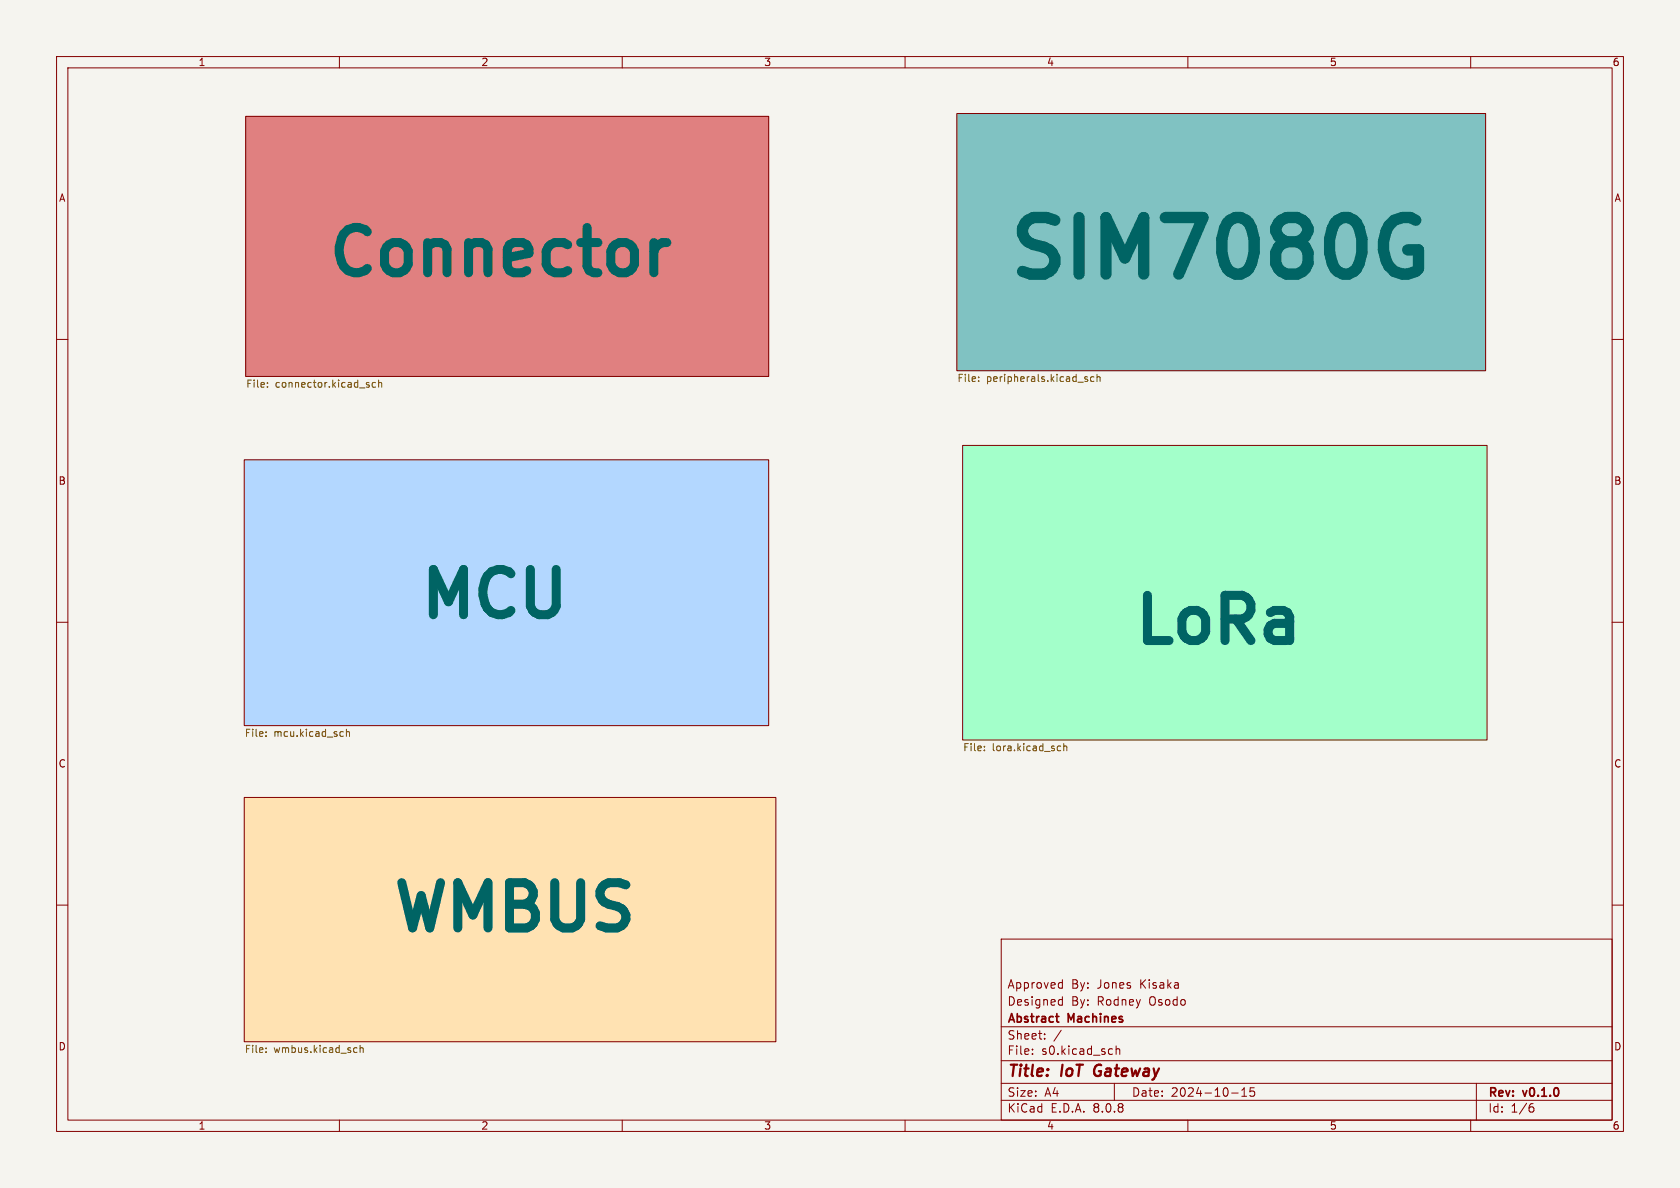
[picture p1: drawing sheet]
<svg xmlns="http://www.w3.org/2000/svg" width="297mm" height="210mm" viewBox="0 0 297 210" stroke-linecap="round" stroke-linejoin="round" font-family="sans-serif">
<path d="M0 0h297v210h-297z" fill="#f5f4ef" stroke="#f5f4ef" stroke-width=".18"/>
<g fill="none" stroke="#840000" stroke-width=".18">
<path d="M10 10h277v190h-277zM12 12h273v186h-273zM60 10v2M110 10v2M160 10v2M210 10v2M260 10v2M43.4 20.6h92.5v45.9h-92.5zM169.2 20.1h93.4v45.4h-93.4zM10 60h2M170.2 78.7h92.7v52.1h-92.7zM285 60h2"/>
<path d="M43.2 81.3h92.7v47h-92.7zM10 110h2M285 110h2M43.2 141h94v43.2h-94zM10 160h2M177 166h108v32h-108zM187.4 176.7l.4 .1M187.4 173.7l.4 .1M187.8 173.2v1.5M187.8 176.2v1.5M187.8 177.6l-.4 .1M187.8 174.6l-.4 .1"/>
<path d="M285 160h2M60 198v2M110 198v2M160 198v2M177 194.5h108M177 191.5h108M177 187.5h108M177 181.5h108M182.5 186.3v.1M182.5 185.5v.1M184.7 183.6v.1M184.7 182.8v.1"/>
<path d="M187.6 182.1l-1.3 2M197 191.5v3M197.3 184.9v1.5M197.3 185.5l.2-.1 .4 .1 .1 .9M210 198v2M217.7 193.2h1.2M219.5 193.8h.9M219.5 192.7l.5-.4v1.5M221.7 192.3h-.7v.7l.2-.1h.5l.1 .3-.1 .5-.2 .1-.5-.1M260 198v2M261 191.5v6.5M270.6 195.7h.4l.2 .3-.1 .5-.5 .1"/>
<path d="M271 195.1l-.4 .1"/>
</g>
<path d="M193.7 188.5a1.27 1.27 0 0 0 0 1.6" fill="none" stroke="#840000" stroke-width=".4"/>
<path d="M186.6 179.7h.6M187.1 180.7h.1" fill="none" stroke="#840000" stroke-width=".3"/>
<path d="M43.2 141h94v43.2h-94z" fill="#ffe2b2" stroke="#ffe2b2" stroke-width=".18"/>
<path d="M43.2 81.3h92.7v47h-92.7z" fill="#b3d7ff" stroke="#b3d7ff" stroke-width=".18"/>
<path d="M169.2 20.1h93.4v45.4h-93.4z" fill="#80c2c2" stroke="#80c2c2" stroke-width=".18"/>
<path d="M43.4 20.6h92.5v45.9h-92.5z" fill="#e08080" stroke="#e08080" stroke-width=".18"/>
<path d="M170.2 78.7h92.7v52.1h-92.7z" fill="#a3ffca" stroke="#a3ffca" stroke-width=".18"/>
<g fill="none" stroke="#725600" stroke-width=".18">
<path d="M47.3 68.3v.2M47.3 67.7v.1M65.2 68.1v.3M66.4 67.7l-.4-.1-.2 .3 .1 .5h.5M66.9 67.7l.2-.1 .3 .1 .1 .8M66.9 67.2v1.3M173 67.3v.1M173 66.7v.1M191.9 67l.3 .1 .1 .2-.2 .1h-.2M191.9 66.6l.3 .1M193.4 66.7l-.4-.1-.2 .2 .1 .6h.5M193.9 66.7l.2-.1 .3 .1 .1 .7"/>
<path d="M193.9 66.2v1.2M47 129.4v.1M47 130.1v.1M60.6 129.3l.1 .1M60.7 130.1l-.1 .1M61.2 128.9v1.3M61.2 129.5l.2-.2 .3 .1 .1 .8M174 132.6v.1M174 131.9v.2M187.2 131.9h.3M187.5 132.7h-.3M188.1 132l.1-.1h.3l.1 .8"/>
<path d="M188.1 131.4v1.3M47 185.9v.2M47 185.3v.1M62.8 185.2l.3 .1M63.1 186l-.3 .1M63.7 185.3l.1-.1 .3 .1 .1 .8M63.7 184.8v1.3"/>
</g>
<path d="M247.9 38.5h1.4l1 .4M248.9 44.2h1.9v3.3l-.5 .5-1.4 .5h-1" fill="none" stroke="#006464" stroke-width="2"/>
<path d="M117.9 42.9h-.8l-.7 .4" fill="none" stroke="#006464" stroke-width="1.6"/>
<text font-size="13.9" fill="#006464" x="177.5" y="49.8">SIM7080G</text>
<g font-size="11.1" fill="#006464">
<text x="57.4" y="49.3">Connector</text>
<text x="73.7" y="109.7">MCU</text>
<text x="199.9" y="114.3">LoRa</text>
<text x="68.8" y="165.1">WMBUS</text>
</g>
<g font-size="2.8" fill="#840000">
<text x="178" y="190.9">Title:</text>
<text x="187.7" y="190.9">IoT</text>
<text x="194.3" y="190.9">Gateway</text>
</g>
<g font-size="2.1" fill="#840000">
<text x="178" y="178">Designed</text>
<text x="178" y="175">Approved</text>
<text x="189.4" y="178">By:</text>
<text x="189.4" y="175">By:</text>
<text x="194" y="178">Rodney</text>
<text x="194" y="175">Jones</text>
<text x="201.7" y="175">Kisaka</text>
<text x="203.3" y="178">Osodo</text>
<text x="178" y="184">Sheet:</text>
<text x="178" y="181.2">Abstract</text>
<text x="188.9" y="181.2">Machines</text>
<text x="178" y="186.7">File:</text>
<text x="184.1" y="186.7">s0.kicad_sch</text>
<text x="178" y="196.9">KiCad</text>
<text x="178" y="194.1">Size:</text>
<text x="184.7" y="194.1">A4</text>
<text x="185.7" y="196.9">E.D.A.</text>
<text x="193.3" y="196.9">8.0.8</text>
<text x="200" y="194.1">Date:</text>
<text x="207" y="194.1">2024-10-15</text>
<text x="263" y="194.3">Rev:</text>
<text x="263" y="196.9">Id:</text>
<text x="267.1" y="196.9">1/6</text>
<text x="269.4" y="194.3">v0.1.0</text>
</g>
<g font-size="1.8" fill="#840000">
<text x="35" y="11.9">1</text>
<text x="85" y="11.9">2</text>
<text x="135" y="11.9">3</text>
<text x="185" y="11.9">4</text>
<text x="235" y="11.9">5</text>
<text x="285" y="11.9">6</text>
<text x="10.3" y="35.9">A</text>
<text x="285.3" y="35.9">A</text>
<text x="10.3" y="85.9">B</text>
<text x="285.3" y="85.9">B</text>
<text x="10.3" y="135.9">C</text>
<text x="285.3" y="135.9">C</text>
<text x="10.3" y="185.9">D</text>
<text x="285.3" y="185.9">D</text>
<text x="35" y="199.9">1</text>
<text x="85" y="199.9">2</text>
<text x="135" y="199.9">3</text>
<text x="185" y="199.9">4</text>
<text x="235" y="199.9">5</text>
<text x="285" y="199.9">6</text>
</g>
<g font-size="1.8" fill="#725600">
<text x="43.4" y="68.9">File:</text>
<text x="48.7" y="68.9">connector.kicad_sch</text>
<text x="169.2" y="67.8">File:</text>
<text x="174.4" y="67.8">peripherals.kicad_sch</text>
<text x="43.2" y="130.6">File:</text>
<text x="48.4" y="130.6">mcu.kicad_sch</text>
<text x="170.2" y="133.1">File:</text>
<text x="175.4" y="133.1">lora.kicad_sch</text>
<text x="43.2" y="186.5">File:</text>
<text x="48.4" y="186.5">wmbus.kicad_sch</text>
</g>
</svg>
